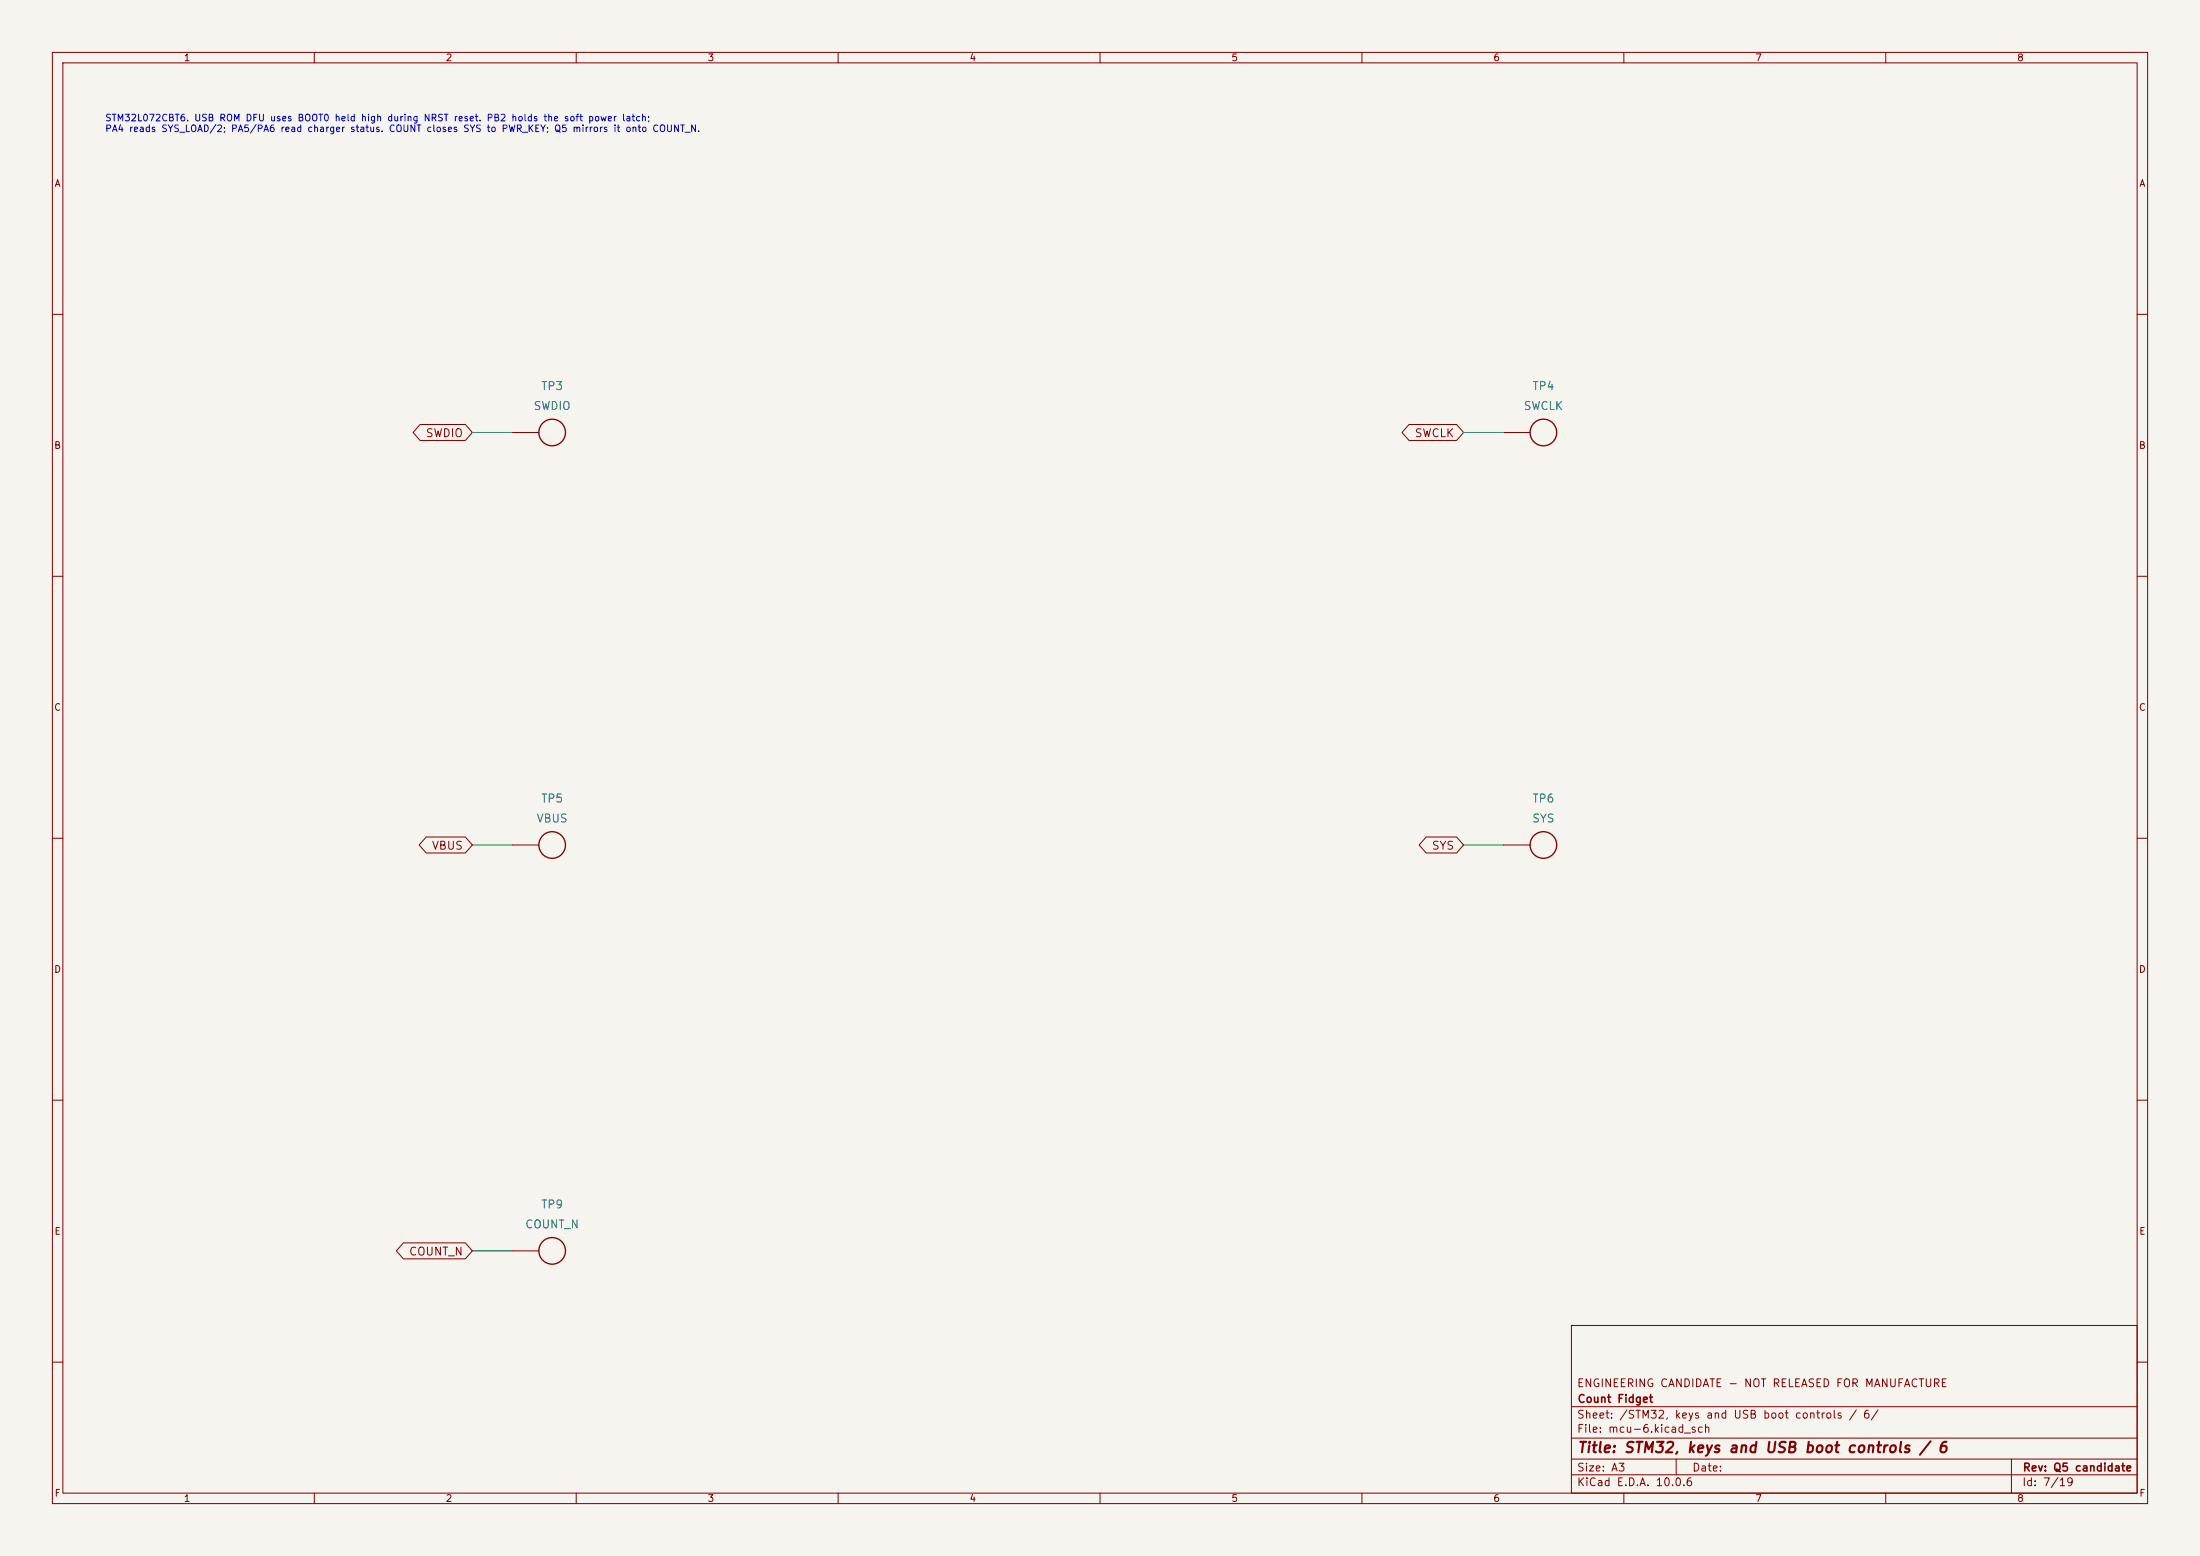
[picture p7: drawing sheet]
(kicad_sch (version 20250114) (generator "eeschema") (generator_version "10.0") (paper "A3") (title_block (title "STM32, keys and USB boot controls / 6") (rev "Q5 candidate")
   (company "Count Fidget") (comment 1 "ENGINEERING CANDIDATE - NOT RELEASED FOR MANUFACTURE"))
(lib_symbols (symbol "CountFidgetQ5:TP3" (pin_names (offset 1.016) hide) (pin_numbers hide) (exclude_from_sim no) (in_bom no) (on_board yes)
   (property "Reference" "TP" (at 0 6.35 0) (effects (font (size 1.27 1.27)))) (property "Value" "PCB LAND" (at 0 -6.35 0) (effects (font (size 1.27 1.27))))
   (property "Footprint" "CountFidgetQ5:TestPoint_TestPoint_Pad_D1.5mm" (at 0 0 0) (effects (font (size 1.27 1.27)) (hide yes)))
   (symbol "TP3_0_1" (circle (center 0 0) (radius 2.54) (stroke (width .254) (type default)) (fill (type none)))) (symbol "TP3_1_1" (pin passive line (at -7.62 0 0) (length 5.08) (name "1" (effects (font (size 1.524 1.524)))) (number "1" (effects (font (size 1.27 1.27)))))))
(symbol "CountFidgetQ5:TP4" (pin_names (offset 1.016) hide) (pin_numbers hide) (exclude_from_sim no) (in_bom no) (on_board yes)
   (property "Reference" "TP" (at 0 6.35 0) (effects (font (size 1.27 1.27)))) (property "Value" "PCB LAND" (at 0 -6.35 0) (effects (font (size 1.27 1.27))))
   (property "Footprint" "CountFidgetQ5:TestPoint_TestPoint_Pad_D1.5mm" (at 0 0 0) (effects (font (size 1.27 1.27)) (hide yes)))
   (symbol "TP4_0_1" (circle (center 0 0) (radius 2.54) (stroke (width .254) (type default)) (fill (type none)))) (symbol "TP4_1_1" (pin passive line (at -7.62 0 0) (length 5.08) (name "1" (effects (font (size 1.524 1.524)))) (number "1" (effects (font (size 1.27 1.27)))))))
(symbol "CountFidgetQ5:TP5" (pin_names (offset 1.016) hide) (pin_numbers hide) (exclude_from_sim no) (in_bom no) (on_board yes)
   (property "Reference" "TP" (at 0 6.35 0) (effects (font (size 1.27 1.27)))) (property "Value" "PCB LAND" (at 0 -6.35 0) (effects (font (size 1.27 1.27))))
   (property "Footprint" "CountFidgetQ5:TestPoint_TestPoint_Pad_D1.5mm" (at 0 0 0) (effects (font (size 1.27 1.27)) (hide yes)))
   (symbol "TP5_0_1" (circle (center 0 0) (radius 2.54) (stroke (width .254) (type default)) (fill (type none)))) (symbol "TP5_1_1" (pin passive line (at -7.62 0 0) (length 5.08) (name "1" (effects (font (size 1.524 1.524)))) (number "1" (effects (font (size 1.27 1.27)))))))
(symbol "CountFidgetQ5:TP6" (pin_names (offset 1.016) hide) (pin_numbers hide) (exclude_from_sim no) (in_bom no) (on_board yes)
   (property "Reference" "TP" (at 0 6.35 0) (effects (font (size 1.27 1.27)))) (property "Value" "PCB LAND" (at 0 -6.35 0) (effects (font (size 1.27 1.27))))
   (property "Footprint" "CountFidgetQ5:TestPoint_TestPoint_Pad_D1.5mm" (at 0 0 0) (effects (font (size 1.27 1.27)) (hide yes)))
   (symbol "TP6_0_1" (circle (center 0 0) (radius 2.54) (stroke (width .254) (type default)) (fill (type none)))) (symbol "TP6_1_1" (pin passive line (at -7.62 0 0) (length 5.08) (name "1" (effects (font (size 1.524 1.524)))) (number "1" (effects (font (size 1.27 1.27)))))))
(symbol "CountFidgetQ5:TP9" (pin_names (offset 1.016) hide) (pin_numbers hide) (exclude_from_sim no) (in_bom no) (on_board yes)
   (property "Reference" "TP" (at 0 6.35 0) (effects (font (size 1.27 1.27)))) (property "Value" "PCB LAND" (at 0 -6.35 0) (effects (font (size 1.27 1.27))))
   (property "Footprint" "CountFidgetQ5:TestPoint_TestPoint_Pad_D1.5mm" (at 0 0 0) (effects (font (size 1.27 1.27)) (hide yes)))
   (symbol "TP9_0_1" (circle (center 0 0) (radius 2.54) (stroke (width .254) (type default)) (fill (type none)))) (symbol "TP9_1_1" (pin passive line (at -7.62 0 0) (length 5.08) (name "1" (effects (font (size 1.524 1.524)))) (number "1" (effects (font (size 1.27 1.27))))))))
(text "STM32L072CBT6. USB ROM DFU uses BOOT0 held high during NRST reset. PB2 holds the soft power latch;\nPA4 reads SYS_LOAD/2; PA5/PA6 read charger status. COUNT closes SYS to PWR_KEY; Q5 mirrors it onto COUNT_N." (at 20 22 0) (effects (font (size 1.27 1.27)) (justify left top)))
(symbol (lib_id "CountFidgetQ5:TP3") (at 105.41 82.55 0) (unit 1) (exclude_from_sim no) (in_bom no) (on_board yes) (dnp no) (property "Reference" "TP3" (at 105.41 73.66 0) (effects (font (size 1.524 1.524)))) (property "Value" "SWDIO" (at 105.41 77.46999999999998 0) (effects (font (size 1.524 1.524))))
   (property "Footprint" "CountFidgetQ5:TestPoint_TestPoint_Pad_D1.5mm" (at 105.41 82.55 0) (effects (font (size 1.27 1.27)) (hide yes))) (property "MPN" "PCB LAND" (at 105.41 77.46999999999998 0) (effects (font (size 1.524 1.524)) (hide yes)))
   (property "Description" "Not a fitted component; pogo contact after assembly" (at 105.41 82.55 0) (effects (font (size 1.27 1.27)) (hide yes))) (pin "1"))
(wire (pts (xy 97.79 82.55) (xy 90.17 82.55)) (stroke (width 0) (type default)))
(global_label "SWDIO" (shape bidirectional) (at 90.17 82.55 180) (effects (font (size 1.524 1.524)) (justify right))
   (property "Intersheetrefs" "${INTERSHEET_REFS}" (at 90.17 82.55 0) (effects (font (size 1.27 1.27)) (hide yes))))
(symbol (lib_id "CountFidgetQ5:TP4") (at 294.64 82.55 0) (unit 1) (exclude_from_sim no) (in_bom no) (on_board yes) (dnp no) (property "Reference" "TP4" (at 294.64 73.66 0) (effects (font (size 1.524 1.524)))) (property "Value" "SWCLK" (at 294.64 77.46999999999998 0) (effects (font (size 1.524 1.524))))
   (property "Footprint" "CountFidgetQ5:TestPoint_TestPoint_Pad_D1.5mm" (at 294.64 82.55 0) (effects (font (size 1.27 1.27)) (hide yes))) (property "MPN" "PCB LAND" (at 294.64 77.46999999999998 0) (effects (font (size 1.524 1.524)) (hide yes)))
   (property "Description" "Not a fitted component; pogo contact after assembly" (at 294.64 82.55 0) (effects (font (size 1.27 1.27)) (hide yes))) (pin "1"))
(wire (pts (xy 287.02 82.55) (xy 279.4 82.55)) (stroke (width 0) (type default)))
(global_label "SWCLK" (shape bidirectional) (at 279.4 82.55 180) (effects (font (size 1.524 1.524)) (justify right))
   (property "Intersheetrefs" "${INTERSHEET_REFS}" (at 279.4 82.55 0) (effects (font (size 1.27 1.27)) (hide yes))))
(symbol (lib_id "CountFidgetQ5:TP5") (at 105.41 161.29 0) (unit 1) (exclude_from_sim no) (in_bom no) (on_board yes) (dnp no) (property "Reference" "TP5" (at 105.41 152.4 0) (effects (font (size 1.524 1.524)))) (property "Value" "VBUS" (at 105.41 156.21 0) (effects (font (size 1.524 1.524))))
   (property "Footprint" "CountFidgetQ5:TestPoint_TestPoint_Pad_D1.5mm" (at 105.41 161.29 0) (effects (font (size 1.27 1.27)) (hide yes))) (property "MPN" "PCB LAND" (at 105.41 156.21 0) (effects (font (size 1.524 1.524)) (hide yes)))
   (property "Description" "Not a fitted component; pogo contact after assembly" (at 105.41 161.29 0) (effects (font (size 1.27 1.27)) (hide yes))) (pin "1"))
(wire (pts (xy 97.79 161.29) (xy 90.17 161.29)) (stroke (width 0) (type default)))
(global_label "VBUS" (shape bidirectional) (at 90.17 161.29 180) (effects (font (size 1.524 1.524)) (justify right))
   (property "Intersheetrefs" "${INTERSHEET_REFS}" (at 90.17 161.29 0) (effects (font (size 1.27 1.27)) (hide yes))))
(symbol (lib_id "CountFidgetQ5:TP6") (at 294.64 161.29 0) (unit 1) (exclude_from_sim no) (in_bom no) (on_board yes) (dnp no) (property "Reference" "TP6" (at 294.64 152.4 0) (effects (font (size 1.524 1.524)))) (property "Value" "SYS" (at 294.64 156.21 0) (effects (font (size 1.524 1.524))))
   (property "Footprint" "CountFidgetQ5:TestPoint_TestPoint_Pad_D1.5mm" (at 294.64 161.29 0) (effects (font (size 1.27 1.27)) (hide yes))) (property "MPN" "PCB LAND" (at 294.64 156.21 0) (effects (font (size 1.524 1.524)) (hide yes)))
   (property "Description" "Not a fitted component; pogo contact after assembly" (at 294.64 161.29 0) (effects (font (size 1.27 1.27)) (hide yes))) (pin "1"))
(wire (pts (xy 287.02 161.29) (xy 279.4 161.29)) (stroke (width 0) (type default)))
(global_label "SYS" (shape bidirectional) (at 279.4 161.29 180) (effects (font (size 1.524 1.524)) (justify right))
   (property "Intersheetrefs" "${INTERSHEET_REFS}" (at 279.4 161.29 0) (effects (font (size 1.27 1.27)) (hide yes))))
(symbol (lib_id "CountFidgetQ5:TP9") (at 105.41 238.76 0) (unit 1) (exclude_from_sim no) (in_bom no) (on_board yes) (dnp no) (property "Reference" "TP9" (at 105.41 229.87 0) (effects (font (size 1.524 1.524)))) (property "Value" "COUNT_N" (at 105.41 233.68 0) (effects (font (size 1.524 1.524))))
   (property "Footprint" "CountFidgetQ5:TestPoint_TestPoint_Pad_D1.5mm" (at 105.41 238.76 0) (effects (font (size 1.27 1.27)) (hide yes))) (property "MPN" "PCB LAND" (at 105.41 233.68 0) (effects (font (size 1.524 1.524)) (hide yes)))
   (property "Description" "Not a fitted component; pogo contact after assembly" (at 105.41 238.76 0) (effects (font (size 1.27 1.27)) (hide yes))) (pin "1"))
(wire (pts (xy 97.79 238.76) (xy 90.17 238.76)) (stroke (width 0) (type default)))
(global_label "COUNT_N" (shape bidirectional) (at 90.17 238.76 180) (effects (font (size 1.524 1.524)) (justify right))
   (property "Intersheetrefs" "${INTERSHEET_REFS}" (at 90.17 238.76 0) (effects (font (size 1.27 1.27)) (hide yes)))))
